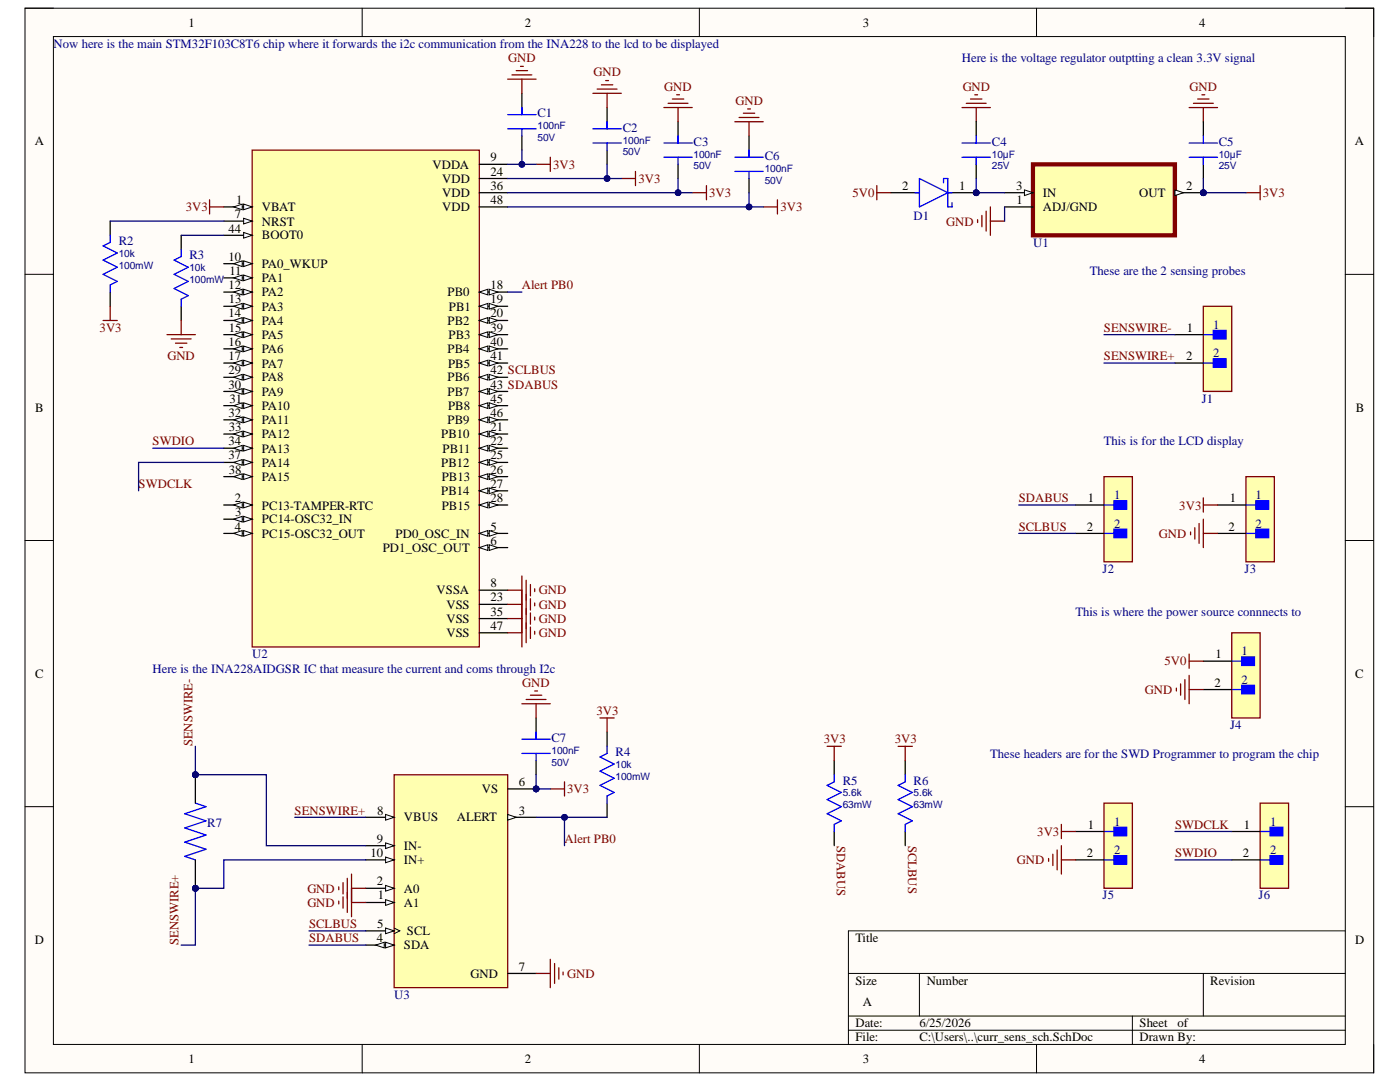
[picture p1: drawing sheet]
# Altium schematic sheet curr_sens_sch.SchDoc
size A; SheetNumber: 1; SheetTotal: 1

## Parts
C1  Capacitance: 100nF  Voltage Rating: 50V  [Standard 0603]  (hidden comment: CAP 100nF 50V X7R 10% 0603 CAP)
C2  Capacitance: 100nF  Voltage Rating: 50V  [Standard 0603]  (hidden comment: CAP 100nF 50V X7R 10% 0603 CAP)
C3  Capacitance: 100nF  Voltage Rating: 50V  [Standard 0603]  (hidden comment: CAP 100nF 50V X7R 10% 0603 CAP)
C4  Capacitance: 10µF  Voltage Rating: 25V  [Standard 0603]  (hidden comment: CAP 10u0 25V X5R 10% 0603)
C5  Capacitance: 10µF  Voltage Rating: 25V  [Standard 0603]  (hidden comment: CAP 10u0 25V X5R 10% 0603)
C6  Capacitance: 100nF  Voltage Rating: 50V  [Standard 0603]  (hidden comment: CAP 100nF 50V X7R 10% 0603 CAP)
C7  Capacitance: 100nF  Voltage Rating: 50V  [Standard 0603]  (hidden comment: CAP 100nF 50V X7R 10% 0603 CAP)
D1  MBR0520LT1G  [FP-425-04-IPC_A]  (value not drawn)
J1  TSW-102-07-F-S  [FP-TSW-102-07-F-S-MFG]  (value not drawn)
J2  TSW-102-07-F-S  [FP-TSW-102-07-F-S-MFG]  (value not drawn)
J3  TSW-102-07-F-S  [FP-TSW-102-07-F-S-MFG]  (value not drawn)
J4  TSW-102-07-F-S  [FP-TSW-102-07-F-S-MFG]  (value not drawn)
J5  TSW-102-07-F-S  [FP-TSW-102-07-F-S-MFG]  (value not drawn)
J6  TSW-102-07-F-S  [FP-TSW-102-07-F-S-MFG]  (value not drawn)
R2  Resistance: 10k  Power Rating: 100mW  [Standard 0603]  (hidden comment: RES 10k 100m 0.1% 0603)
R3  Resistance: 10k  Power Rating: 100mW  [Standard 0603]  (hidden comment: RES 10k 100m 0.1% 0603)
R4  Resistance: 10k  Power Rating: 100mW  [Standard 0603]  (hidden comment: RES 10k 100m 0.1% 0603)
R5  Resistance: 5.6k  Power Rating: 63mW  [Standard 0402]  (hidden comment: RK73B1ETTP562J)
R6  Resistance: 5.6k  Power Rating: 63mW  [Standard 0402]  (hidden comment: RK73B1ETTP562J)
R7  LTR50UZPF2R20  [RESC2550X65N]  (value not drawn)
U1  LM1117T-3.3  [TO254P470X1016X2222-3P]  (value not drawn)
U2  STM32F103C8T6  [QFP50P900X900X160-48N]  (value not drawn)
U3  INA228AIDGSR  [SOP50P490X110-10N]  (value not drawn)

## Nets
3V3: C1.1 C2.1 C3.1 C5.2 C6.1 C7.1 J3.1 J5.1 R2.2 R4.1 R5.1 R6.1 U1.2(OUT) U2.1(VBAT) U2.9(VDDA) U2.24(VDD) U2.36(VDD) U2.48(VDD) U3.6(VS)
5V0: D1.2(A) J4.1
GND: C1.2 C2.2 C3.2 C4.1 C5.1 C6.2 C7.2 J3.2 J4.2 J5.2 R3.2 U1.1(ADJ/GND) U2.8(VSSA) U2.23(VSS) U2.35(VSS) U2.47(VSS) U3.1(A1) U3.2(A0) U3.7(GND)
Alert PB0: R4.2 U2.18(PB0) U3.3(ALERT)
SCLBUS: J2.2 R6.2 U2.42(PB6) U3.5(SCL)
SDABUS: J2.1 R5.2 U2.43(PB7) U3.4(SDA)
SENSWIRE+: J1.2 R7.1 U3.8(VBUS) U3.10(IN+)
SENSWIRE-: J1.1 R7.2 U3.9(IN-)
SWDCLK: J6.1 U2.37(PA14)
SWDIO: J6.2 U2.34(PA13)
NetC4_2: C4.2 D1.1(C) U1.3(IN)
NetR2_1: R2.1 U2.7(NRST)
NetR3_1: R3.1 U2.44(BOOT0)

Not connected (* = marked no-connect by the designer): U2 2(PC13-TAMPER-RTC) 3(PC14-OSC32_IN) 4(PC15-OSC32_OUT) 5(PD0_OSC_IN) 6(PD1_OSC_OUT) 10(PA0_WKUP) 11(PA1) 12(PA2) 13(PA3) 14(PA4) 15(PA5) 16(PA6) 17(PA7) 19(PB1) 20(PB2) 21(PB10) 22(PB11) 25(PB12) 26(PB13) 27(PB14) 28(PB15) 29(PA8) 30(PA9) 31(PA10) 32(PA11) 33(PA12) 38(PA15) 39(PB3) 40(PB4) 41(PB5) 45(PB8) 46(PB9)

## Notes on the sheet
- Now here is the main STM32F103C8T6 chip where it forwards the i2c communication from the INA228 to the lcd to be displayed
- Here is the voltage regulator outptting a clean 3.3V signal
- These are the 2 sensing probes
- This is for the LCD display
- (near U2) Here is the INA228AIDGSR IC that measure the current and coms through I2c
- (near J4) This is where the power source connnects to
- These headers are for the SWD Programmer to program the chip
